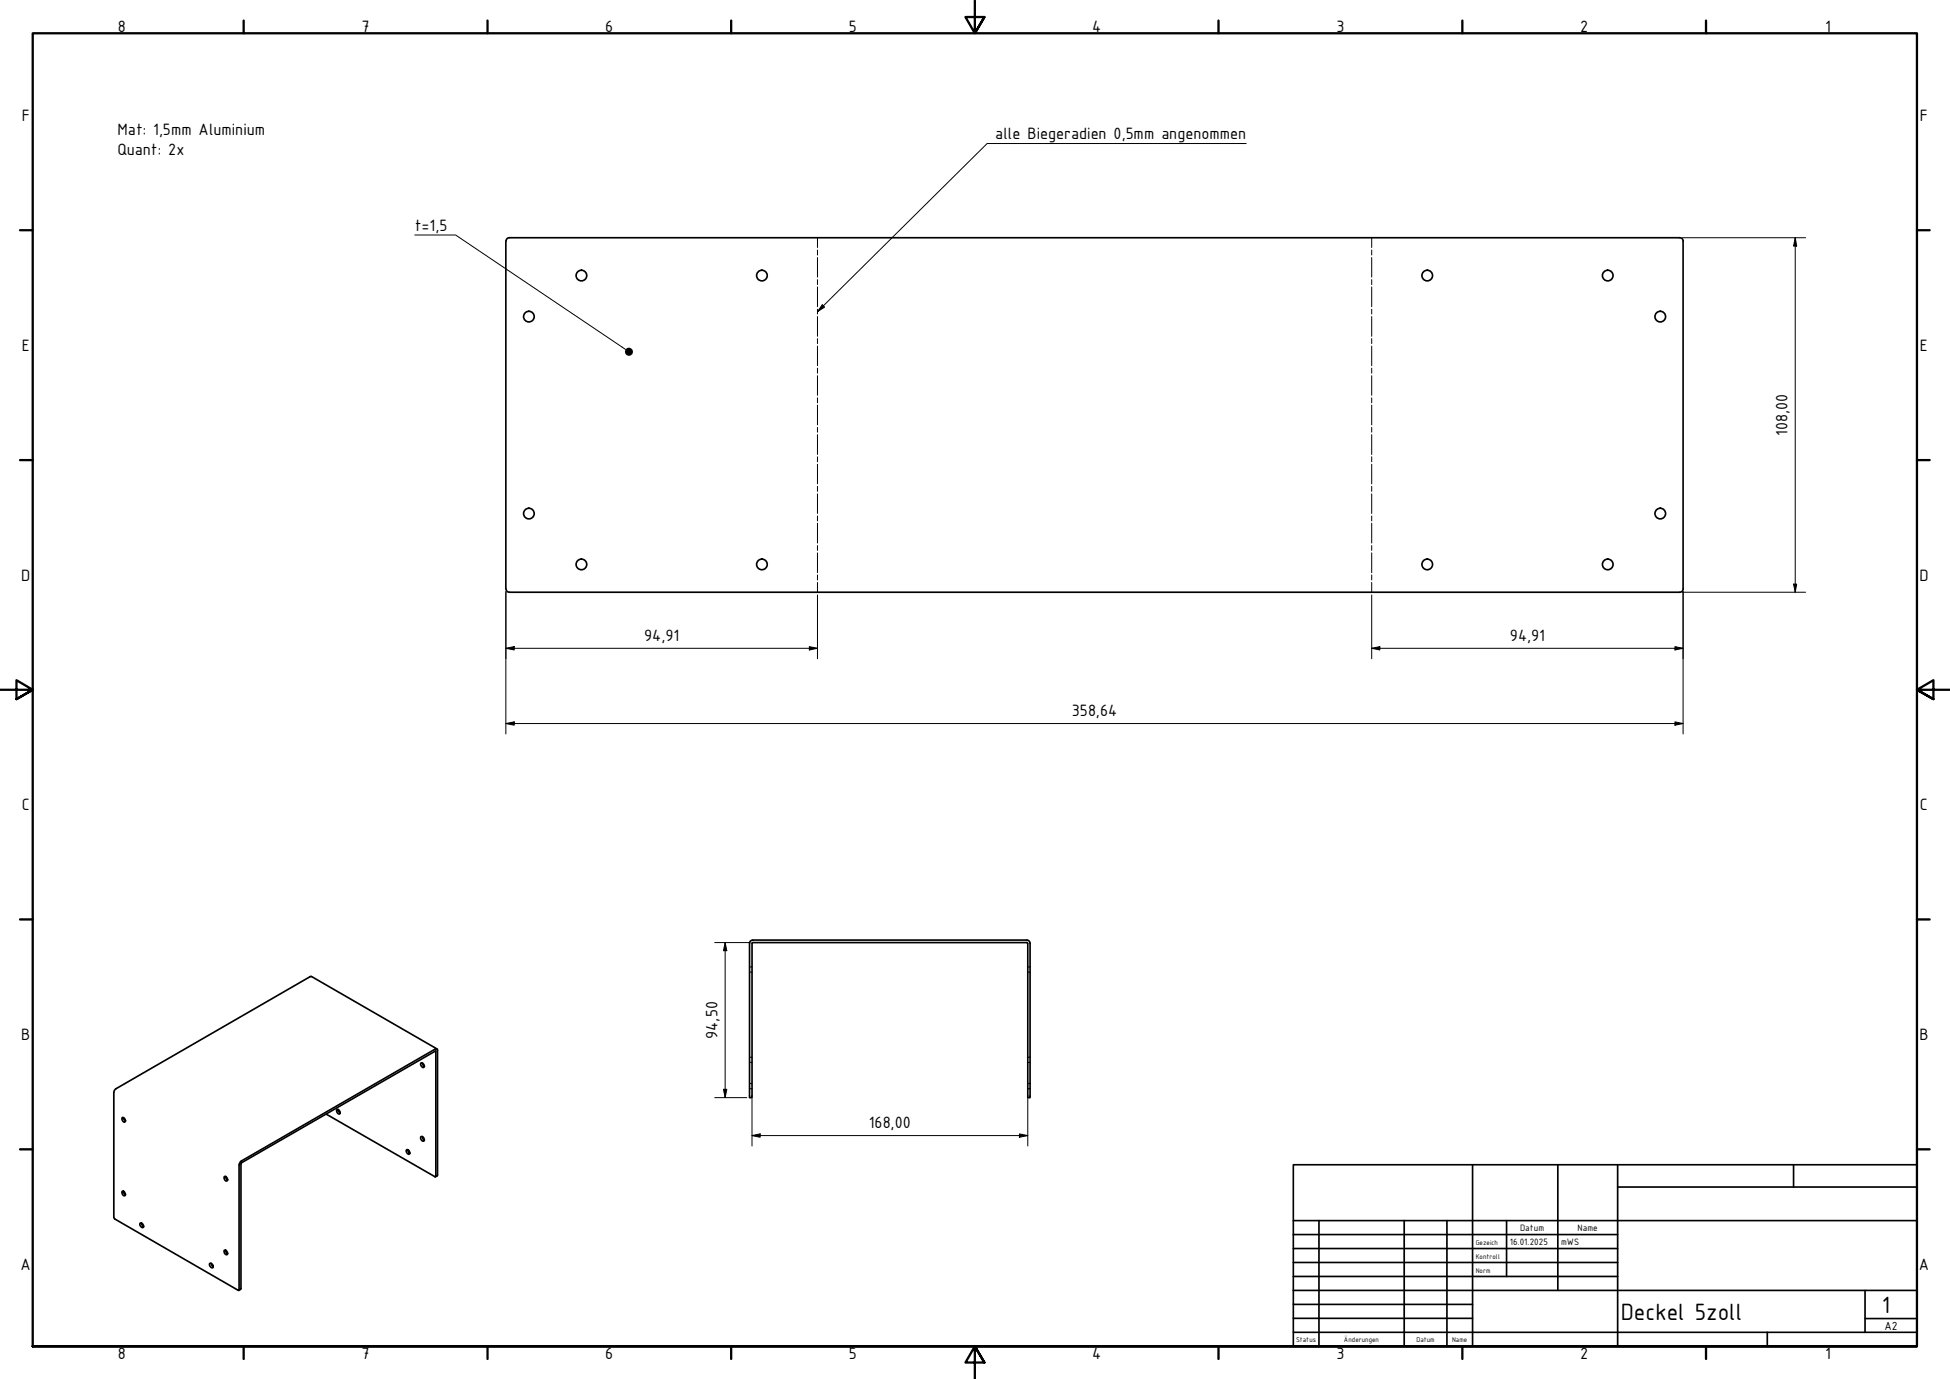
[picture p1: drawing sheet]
<svg xmlns="http://www.w3.org/2000/svg" width="594mm" height="420mm" viewBox="0 0 594 420" stroke-linecap="round" stroke-linejoin="round" font-family="sans-serif">
<!-- layer: Biegungsmittellinie (ISO) -->
<g fill="none" stroke="#000" stroke-width=".3">
<path d="M249 72.4v3M249 76.2v1.5M249 78.5v5.9M417.9 72.4v3M417.9 76.2v1.5M417.9 78.5v5.9M249 85.2v1.5M249 87.4v6.1M249 94.2v1.5M249 96.4v6.1M417.9 85.2v1.5M417.9 87.4v6.1"/>
<path d="M417.9 94.2v1.5M417.9 96.4v6.1M249 103.2v1.5M249 105.5v5.9M249 112.2v1.5M249 114.5v5.9M417.9 103.2v1.5M417.9 105.5v5.9M417.9 112.2v1.5M417.9 114.5v5.9M249 121.2v1.5M249 123.4v6.1"/>
<path d="M249 130.2v1.5M249 132.4v6.1M249 139.2v1.5M417.9 121.2v1.5M417.9 123.4v6.1M417.9 130.2v1.5M417.9 132.4v6.1M417.9 139.2v1.5M249 141.5v5.9M249 148.2v1.5M249 150.5v5.9M249 157.2v1.5"/>
<path d="M249 159.4v6.1M417.9 141.5v5.9M417.9 148.2v1.5M417.9 150.5v5.9M417.9 157.2v1.5M417.9 159.4v6.1M249 166.2v1.5M249 168.4v6.1M249 175.2v1.5M249 177.5v2.9M417.9 166.2v1.5M417.9 168.4v6.1"/>
<path d="M417.9 175.2v1.5M417.9 177.5v2.9"/>
</g>
<!-- layer: Sichtbar (ISO) -->
<g fill="none" stroke="#000" stroke-width=".51">
<path d="M154.1 73.4v106M511.8 72.4a.99 .99 0 0 1 1 1v106.1a.98 .98 0 0 1-1 .9M511.8 72.4h-356.6a.98 .98 0 0 0-1 1M154.2 179.5a.98 .98 0 0 0 1 .9h356.6M312.8 287.2l.3 .2M312.8 286.4a.99 .99 0 0 1 1 1v47h-.7v-47M312.9 286.4h-83.6a.99 .99 0 0 0-1 1v47h.8l.1-47.1 83.7-.1M133.1 319.6l-38.2-22.1-.5 .1-59.3 34.3-.4 1v38l.4 .6 37.4 21.6h.3v-38.2l.5-1 59.3-34.3h.5l.2 .2v38.4l-.6 .4M99.4 339.4l33.3 19.1v-38.3l-59.2 34.1-.1 38.3-.6 .6M103.1 338.1l.1 .5 .4 .5v.2a.77 .77 0 0 1-.9-.4 .77 .77 0 0 1 .2-.9l.5 .4 .2 .7M128.3 323.8l.7 .4a.69 .69 0 0 1 0 1.1l-.5-.3a.9 .9 0 0 1-.2-1.2zM128.7 323.9l.1 .6 .5 .4"/>
<path d="M37.3 340.5l.7 .3a.69 .69 0 0 1 0 1.1l-.7-.5zM37.7 340.5l.1 .6 .4 .4M68.4 358.4a.86 .86 0 0 1 .8 .5 .86 .86 0 0 1-.1 .9 .97 .97 0 0 1-.7-1.4zM68.8 358.4l.1 .7 .4 .4M124.3 350.3l.5 1v.3a.78 .78 0 0 1-.9-.4 .78 .78 0 0 1 .2-1 1.01 1.01 0 0 1 .7 1.1M128.3 346.3a.86 .86 0 0 1 .8 .5 .86 .86 0 0 1-.1 .9 .96 .96 0 0 1-.7-1.4zM128.7 346.3l.1 .6 .5 .5M37.7 362.9l.1 .7 .4 .4v.2a.77 .77 0 0 1-.9-.4 .77 .77 0 0 1 .2-.9l.5 .4 .2 .7M43.1 372.7l.7 1-.1 .2a.76 .76 0 0 1-.9-.3 .76 .76 0 0 1 .2-1l.5 .4 .3 .7M63.9 384.9a.86 .86 0 0 1 .9 .5 .86 .86 0 0 1-.1 .9l-.5-.2a.83 .83 0 0 1-.3-1.2zM64.3 384.9l.7 1M68.8 380.9l.1 .6 .4 .4v.3a.77 .77 0 0 1-.9-.4 .77 .77 0 0 1 .2-.9l.5 .3 .2 .7"/>
<circle cx="161.1" cy="96.5" r="1.62"/>
<circle cx="177.1" cy="84" r="1.62"/>
<circle cx="232.1" cy="84" r="1.62"/>
<circle cx="434.8" cy="84" r="1.62"/>
<circle cx="489.8" cy="84" r="1.62"/>
<circle cx="505.8" cy="96.5" r="1.62"/>
<circle cx="161.1" cy="156.5" r="1.62"/>
<circle cx="505.8" cy="156.5" r="1.62"/>
<circle cx="177.1" cy="172" r="1.62"/>
<circle cx="232.1" cy="172" r="1.62"/>
<circle cx="434.8" cy="172" r="1.62"/>
<circle cx="489.8" cy="172" r="1.62"/>
</g>
<!-- layer: Verdeckt (ISO) -->
<g fill="none" stroke="#000" stroke-width=".38">
<path d="M228.3 296.2h.3M228.3 294.6h.3M228.9 296.2h.2M228.9 294.6h.2M313.1 296.2h.2M313.1 294.6h.2M313.6 296.2h.2M313.6 294.6h.2M228.3 331.7h.3M228.3 330.1h.3M228.3 323.7h.3M228.3 322.1h.3"/>
<path d="M228.9 331.7h.2M228.9 330.1h.2M228.9 323.7h.2M228.9 322.1h.2M313.1 331.7h.2M313.1 330.1h.2M313.1 323.7h.2M313.1 322.1h.2M313.6 331.7h.2M313.6 330.1h.2M313.6 323.7h.2M313.6 322.1h.2"/>
</g>
<!-- layer: Rahmen (ISO) -->
<g fill="none" stroke="#000" stroke-width=".7">
<path d="M74.2 6.3v3.8M148.5 6.3v3.8M222.8 6.3v3.8M297 .2v9.9l-2.9-4.9h5.8l-2.9 4.9 2.9-4.9M371.2 6.3v3.8M445.5 6.3v3.8M519.7 6.3v3.8M6.1 70.1h3.9M584 70.1h3.9M6.1 140.2h3.9M584 140.2h3.9M0 210.2h10l-5-3v5.8l5-2.8-5 2.8"/>
<path d="M594 210.2h-10l5-3v5.8l-5-2.8 5 2.8M6.1 280.1h3.9M584 280.1h3.9M6.1 350.2h3.9M584 350.2h3.9M10 410.2v-400.1h574v400.1h-574h574M74.2 410.2v3.9M148.5 410.2v3.9M222.8 410.2v3.9M299.9 415.1l-2.9-4.9 2.9 4.9h-5.8l2.9-4.9v10M371.2 410.2v3.9M445.5 410.2v3.9"/>
<path d="M519.7 410.2v3.9"/>
</g>
<!-- layer: Titel (ISO) -->
<g fill="none" stroke="#000" stroke-width=".51">
<path d="M394 354.9h190v55.3h-190zM448.6 354.9v55.3M474.6 354.9v38.3M492.8 354.9v55.3M546.4 354.9v6.8M394 376.2h98.8M394 371.9h190M401.8 371.9v38.3M427.8 371.9v38.3M440.8 371.9v38.3M459 371.9v17M492.8 361.7h91.2"/>
<path d="M394 380.4h98.8M394 384.7h98.8M394 388.9h98.8M394 393.2h190M394 397.4h54.6M568.2 393.2v12.7M394 405.9h190M394 401.7h54.6M538.4 405.9v4.3M568.2 401.7h15.8"/>
</g>
<g fill="none" stroke="#000" stroke-width=".3">
<path d="M512.6 72.4h37.5M546.9 72.4l.5 2.6h-1zM546.9 72.4v108M546.4 178h1l-.5 2.4zM154.1 197.5l2.6-.5v1zM154.1 180.3v43.3M154.1 197.5h94.9M246.6 197l2.4 .5-2.4 .5zM249 181.3v19.4M417.9 197.5l2.5-.5v1zM417.9 197.5h94.9M417.9 181.3v19.4"/>
<path d="M510.3 197l2.5 .5-2.5 .5zM512.6 180.4h37.5M512.8 180.3v43.3M510.3 219.9l2.5 .6-2.5 .5zM154.1 220.5l2.6-.6v1.1zM154.1 220.5h358.7M217.7 287.2h10.8M220.9 287.2l.5 2.5h-1zM220.9 287.2v47.2M217.7 334.4h9.8M220.4 331.9h1l-.5 2.5zM229.1 334.8v14.4"/>
<path d="M313.1 334.8v14.4M229.1 346l2.5-.5v1zM229.1 346h84M310.6 345.5l2.5 .5-2.5 .5z"/>
</g>
<g fill="#000">
<path d="M546.9 72.4l.5 2.6h-1z" fill-rule="evenodd"/>
<path d="M546.4 178h1l-.5 2.4z" fill-rule="evenodd"/>
<path d="M154.1 197.5l2.6-.5v1z" fill-rule="evenodd"/>
<path d="M246.6 197l2.4 .5-2.4 .5z" fill-rule="evenodd"/>
<path d="M417.9 197.5l2.5-.5v1z" fill-rule="evenodd"/>
<path d="M510.3 197l2.5 .5-2.5 .5z" fill-rule="evenodd"/>
<path d="M154.1 220.5l2.6-.6v1.1z" fill-rule="evenodd"/>
<path d="M510.3 219.9l2.5 .6-2.5 .5z" fill-rule="evenodd"/>
<path d="M220.9 287.2l.5 2.5h-1z" fill-rule="evenodd"/>
<path d="M220.4 331.9h1l-.5 2.5z" fill-rule="evenodd"/>
<path d="M229.1 346l2.5-.5v1z" fill-rule="evenodd"/>
<path d="M310.6 345.5l2.5 .5-2.5 .5z" fill-rule="evenodd"/>
</g>
<!-- layer: Symbol (ISO) -->
<path d="M379.7 43.7h-79l-51.7 51.3M126.4 71.6h12.4l51.8 34.9M250.5 92.9l.7 .7-2.2 1.4z" fill="none" stroke="#000" stroke-width=".3"/>
<g fill="#000">
<path d="M250.5 92.9l.7 .7-2.2 1.4z" fill-rule="evenodd"/>
<circle cx="191.6" cy="107.2" r="1.26"/>
</g>
<g font-size="7.7">
<text x="573.3" y="400">1</text>
<text x="493.8" y="402.1">Deckel 5zoll</text>
</g>
<g font-size="5.4">
<text x="35.9" y="9.8">8</text>
<text x="110.2" y="9.8">7</text>
<text x="184.4" y="9.8">6</text>
<text x="258.6" y="9.8">5</text>
<text x="332.7" y="9.8">4</text>
<text x="407.2" y="9.8">3</text>
<text x="481.4" y="9.8">2</text>
<text x="556" y="9.8">1</text>
<text x="6.6" y="36.9">F</text>
<text x="35.8" y="41">Mat: 1,5mm Aluminium</text>
<text x="584.9" y="36.9">F</text>
<text x="35.8" y="47.2">Quant: 2x</text>
<text x="303.2" y="42.4">alle Biegeradien 0,5mm angenommen</text>
<text x="126.4" y="70.3">t=1,5</text>
<text x="6.6" y="106.9">E</text>
<text x="584.9" y="106.9">E</text>
<text x="544.6" y="132.8" transform="rotate(-90 544.6 132.8)">108,00</text>
<text x="6.5" y="176.9">D</text>
<text x="584.8" y="176.9">D</text>
<text x="196.3" y="195.2">94,91</text>
<text x="460" y="195.2">94,91</text>
<text x="326.6" y="218.2">358,64</text>
<text x="6.6" y="246.9">C</text>
<text x="584.9" y="246.9">C</text>
<text x="6.5" y="316.9">B</text>
<text x="218.6" y="316.5" transform="rotate(-90 218.6 316.5)">94,50</text>
<text x="584.8" y="316.9">B</text>
<text x="264.7" y="343.7">168,00</text>
<text x="6.3" y="386.9">A</text>
<text x="584.6" y="386.9">A</text>
<text x="35.9" y="414.1">8</text>
<text x="110.2" y="414.1">7</text>
<text x="184.4" y="414.1">6</text>
<text x="258.6" y="414.1">5</text>
<text x="332.7" y="414.1">4</text>
<text x="407.2" y="414.1">3</text>
<text x="481.4" y="414.1">2</text>
<text x="556" y="414.1">1</text>
</g>
<text font-size="3.9" x="574.1" y="405.1">A2</text>
<g font-size="3">
<text x="463.1" y="375.1">Datum</text>
<text x="480.6" y="375.1">Name</text>
<text x="460" y="379.4">16.01.2025</text>
<text x="475.6" y="379.4">mWS</text>
</g>
<g font-size="2.3">
<text x="449.6" y="379.4">Gezeich</text>
<text x="449.6" y="383.6">Kontroll</text>
<text x="449.6" y="387.9">Norm</text>
<text x="394.8" y="408.8">Status</text>
<text x="409.4" y="408.8">Änderungen</text>
<text x="431.5" y="408.8">Datum</text>
<text x="442.4" y="408.8">Name</text>
</g>
</svg>
